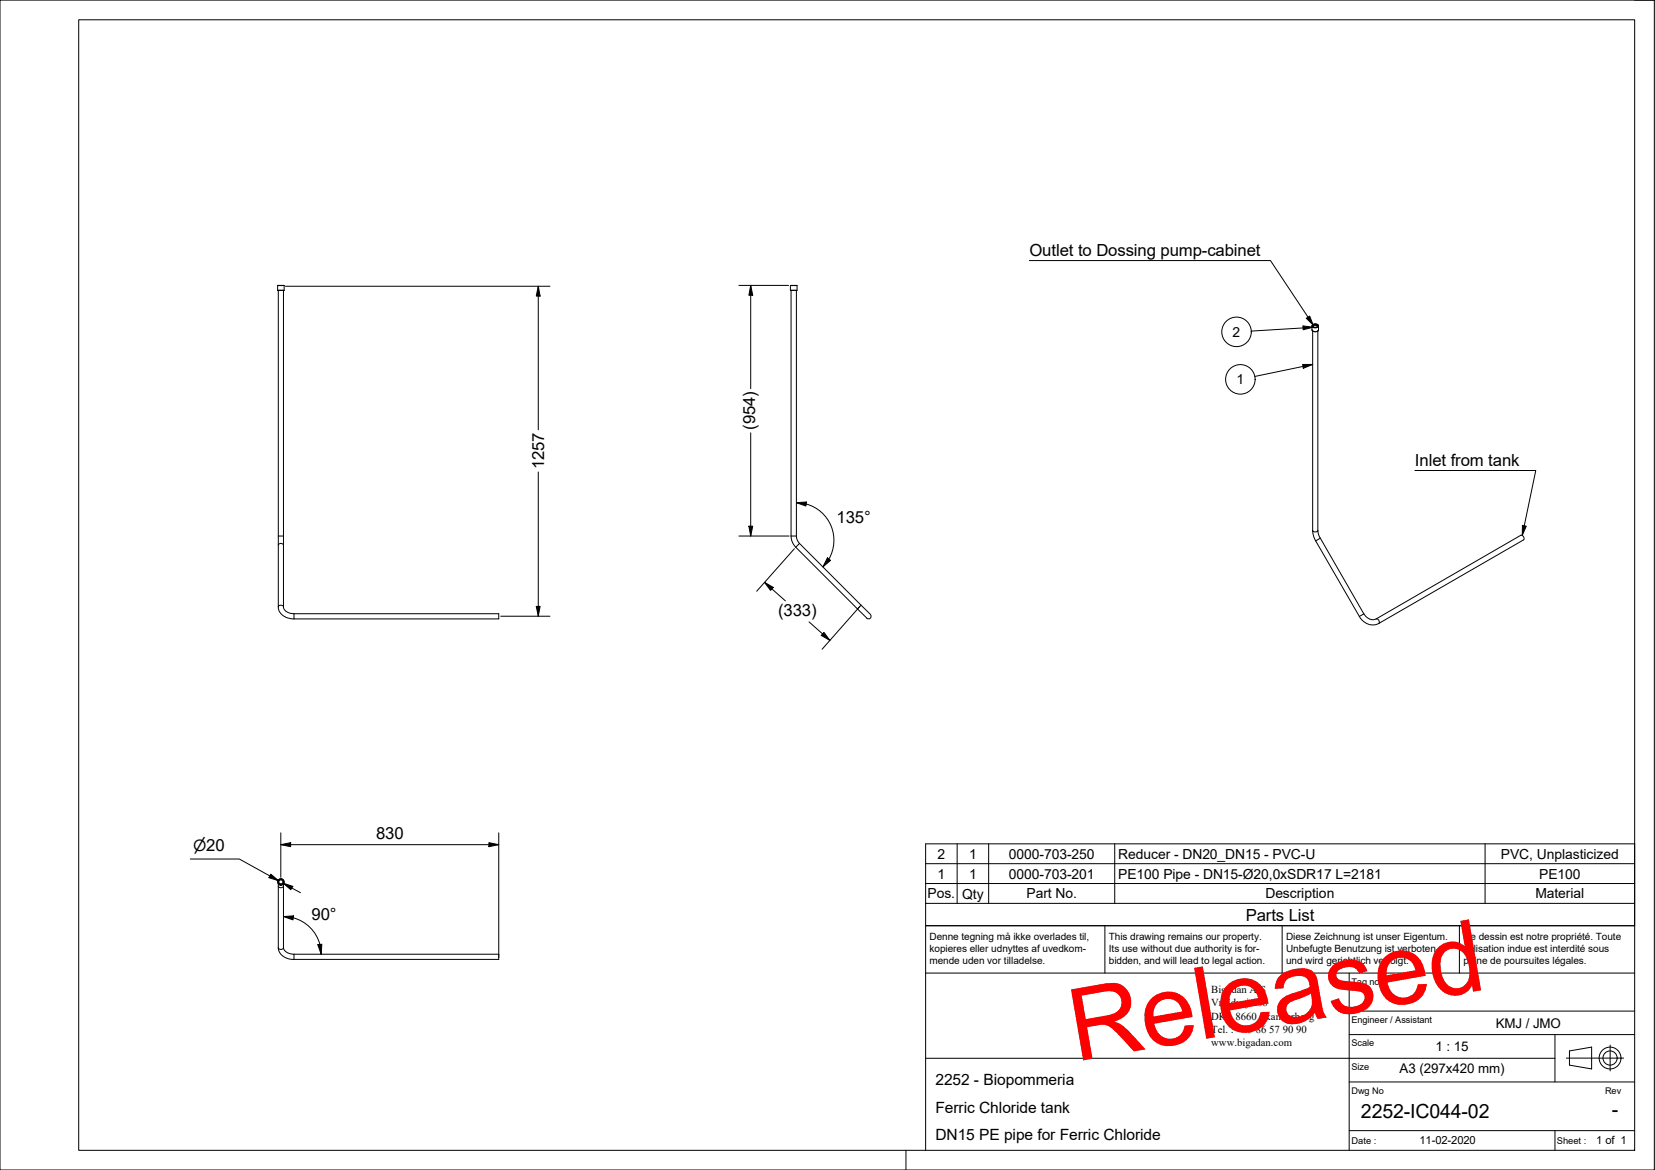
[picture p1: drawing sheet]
<svg xmlns="http://www.w3.org/2000/svg" width="420mm" height="297mm" viewBox="0 0 420 297" stroke-linecap="round" stroke-linejoin="round" font-family="sans-serif">
<!-- layer: Visible Narrow -->
<g fill="none" stroke="#000" stroke-width=".25">
<path d="M70.5 72.5h1.6M70.5 73.7h1.6M200.7 72.5h1.6M200.7 73.7h1.6M333.1 82.7a.96 .96 0 0 0 1.6 0M333.1 83.7a.96 .96 0 0 0 1.6 0M333.2 82.5a.86 .86 0 0 1 1.5 .3 .82 .82 0 0 1-.9 .4 .82 .82 0 0 1-.6-.7zM70.7 138.4l.1-.3 .4-.1 .6 .1 .2 .3M70.7 136.1h1.3M200.8 136.1h1.4M202.9 138l-.9 .9M333.2 134.6a.76 .76 0 0 0 1.4 0"/>
<path d="M335.2 136.6l-1.2 .7M70.7 154l.4-.3h.6l.3 .3M74.6 155.8v1.3M218.6 153.7l-.9 .9M346.2 155.9l-1.1 .6M349.4 157.1a.76 .76 0 0 1 .7 1.2M70.7 225l.4 .4 .6-.1 .3-.3M70.7 240.7l.4 .3 .6-.1 .3-.2M74.6 242.3v1.3"/>
<circle cx="71.3" cy="223.9" r=".78"/>
</g>
<!-- layer: Visible -->
<g fill="none" stroke="#000" stroke-width=".25">
<path d="M70.5 72.5h1.6v1.2h-1.6zM70.5 72.5h.1M70.7 73.7v80.4a3.6 3.6 0 0 0 3.9 3h52v-1.3h-52.1l-1-.2a1.9 1.9 0 0 1-1.5-1.5v-80.4M200.7 72.5v1.2M200.7 72.5h1.6M200.7 73.7h1.6M200.7 72.5h.1M200.8 73.7v62.4l.3 1.5 .9 1.3M202.2 73.7v62.4l.3 1.2 .5 .6M202.3 72.5h.1M202.4 72.5l-.1 1.2M333.2 82.5l.9-.3 .6 .3v1.3l-.1 .3-.8 .1-.7-.3z"/>
<path d="M333.2 84l.1 51.3 .7 2 11.1 19.2a3.7 3.7 0 0 0 5 1.8l36.7-21.2a.78 .78 0 0 0-.7-1.2l-36.7 21.2a2.55 2.55 0 0 1-3.2-1.2l-11.2-19.5-.4-1.3v-51.1M333.4 82.5h.9a.41 .41 0 0 1 .1 .5 .41 .41 0 0 1-.6 .1l-.2-.1a.32 .32 0 0 1-.3-.2 .32 .32 0 0 1 .1-.3zM333.5 82.7l.6-.2 .3 .4-.3-.3h-.4l-.3 .3zM202 138.9l18 18M202.9 138l18.1 18M221 156a.66 .66 0 0 1 0 .9 .66 .66 0 0 1-1 0M70.7 224.4v16.2a3.6 3.6 0 0 0 3.9 3h52v-1.3l-52.6-.1a2.11 2.11 0 0 1-2-1.6v-16.2"/>
<circle cx="71.3" cy="223.9" r=".61"/>
<circle cx="71.3" cy="223.9" r=".53"/>
<circle cx="71.3" cy="223.9" r=".83"/>
</g>
<!-- layer: Symbol -->
<g fill="none" stroke="#000" stroke-width=".25">
<path d="M261.3 66.2h61.2l10.6 15.9M330.7 92.5h2.5l-2.3 1zM332.5 83l-1.7-.3v1l2.5-.6M332.7 83l.6 .1M333 82.1l-1.4-1.3 .9-.6 .9 2.4M333.2 82.2l.2 .4M333.2 82.3l.2 .3M333.2 92.5l-14.6 3.1M333.3 83.1l-15.7 1M359.2 119.5h30.7l-3.4 16.4M386.5 133.4l1 .2-1 2.3zM235 219.3h180"/>
<path d="M243 214.2v15.1M251 214.2v15.1M283 214.2v15.1M377 214.2v15.1M235 224.3h180v-10.1h-180v15.1M235 229.3v5.7h180v-5.7M415 224.3v5h-180"/>
<circle cx="313.9" cy="84.3" r="3.7"/>
<circle cx="314.9" cy="96.3" r="3.7"/>
</g>
<!-- layer: Border -->
<path d="M0 0h420v297h-420zM20 5h395v287h-395zM415 0h5M230 292v5" fill="none" stroke="#000" stroke-width=".25"/>
<!-- layer: Title -->
<g fill="none" stroke="#000" stroke-width=".25">
<path d="M280.5 235v12M325.5 235v12M370.5 235v12M415 235h-180v57M235 247h180M342.5 256.7h72.5M342.5 247v45M235 268.7h159.8M342.5 274.7h72.5M342.5 262.7h72.5M394.8 262.7v12M397.6 268.6h14.6"/>
<path d="M398.4 266.8l5.7-1v5.6l-5.7-1zM408.8 265.3v6.6M342.5 287h72.5M394.8 287v5"/>
<circle cx="408.7" cy="268.6" r="2.77"/>
<circle cx="408.7" cy="268.6" r="1.8"/>
</g>
<!-- layer: Dimension -->
<g fill="none" stroke="#000" stroke-width=".25">
<path d="M72.5 72.7h67.1M136.7 72.7l.4 2.5h-1zM136.7 72.7v36.4M187.6 72.5h12.6M190.6 72.5l.5 2.5h-1zM190.6 72.5v26.2M136.7 119.8v36.6M190.6 109.9v26.2M187.6 136.1h12.7M190.1 133.6h1l-.5 2.5zM201.7 139.3l-9.6 10.8M202.2 127.6l2.5-.1-.1 1z"/>
<path d="M202.2 127.6a9.5 9.5 0 0 1 9.3 7.6 9.5 9.5 0 0 1-1.1 6.7M127.1 156.4h12.5M136.1 154h1l-.4 2.4zM194.1 147.9l2.2 1.2-.7 .8zM194.1 147.9l5.3 4.7M205.4 157.9l5.3 4.7M210.1 141.6l.8 .7-2 1.6zM210.4 142l-1.5 1.9M218.3 154l-9.6 10.8M209.2 160.6l1.5 2-2.2-1.3zM48.3 218.1h12.4l10 5.5-2.2-1.2M71.3 214.4l2.5-.5v1.1z"/>
<path d="M71.3 214.4h55.3M71.3 211.4v11.3M124.1 213.9l2.5 .5-2.5 .6zM126.6 211.4v31.7M68.7 221.9l2 1.7-2.4-.8zM71.9 224.2l2.4 .8-.5 .9zM71.9 224.2l4.4 2.4M72 232.7l2.5-.2-.1 1zM72 232.7l2.5 .3M74.5 233a9.5 9.5 0 0 1 7 9.3M80.7 239.8l1-.1-.2 2.6z"/>
</g>
<g fill="#000">
<path d="M136.7 72.7l.4 2.5h-1z" fill-rule="evenodd"/>
<path d="M190.6 72.5l.5 2.5h-1z" fill-rule="evenodd"/>
<path d="M190.1 133.6h1l-.5 2.5z" fill-rule="evenodd"/>
<path d="M202.2 127.6l2.5-.1-.1 1z" fill-rule="evenodd"/>
<path d="M136.1 154h1l-.4 2.4z" fill-rule="evenodd"/>
<path d="M194.1 147.9l2.2 1.2-.7 .8z" fill-rule="evenodd"/>
<path d="M210.1 141.6l.8 .7-2 1.6z" fill-rule="evenodd"/>
<path d="M209.2 160.6l1.5 2-2.2-1.3z" fill-rule="evenodd"/>
<path d="M71.3 214.4l2.5-.5v1.1z" fill-rule="evenodd"/>
<path d="M124.1 213.9l2.5 .5-2.5 .6z" fill-rule="evenodd"/>
<path d="M68.7 221.9l2 1.7-2.4-.8z" fill-rule="evenodd"/>
<path d="M71.9 224.2l2.4 .8-.5 .9z" fill-rule="evenodd"/>
<path d="M72 232.7l2.5-.2-.1 1z" fill-rule="evenodd"/>
<path d="M80.7 239.8l1-.1-.2 2.6z" fill-rule="evenodd"/>
</g>
<!-- layer: Symbol -->
<g fill="#000">
<path d="M330.8 82.7l2.5 .4-2.5 .6z" fill-rule="evenodd"/>
<path d="M330.7 92.5h2.5l-2.3 1z" fill-rule="evenodd"/>
<path d="M331.6 80.8l.9-.6 .9 2.4z" fill-rule="evenodd"/>
<path d="M386.5 133.4l1 .2-1 2.3z" fill-rule="evenodd"/>
</g>
<text font-size="25.5" fill="#f00" x="273" y="269.6" transform="rotate(-10 273 269.6)">Released</text>
<g font-size="5">
<text x="345.5" y="283.8">2252-IC044-02</text>
<text x="409.2" y="283.3">-</text>
</g>
<g font-size="4.2">
<text x="261.3" y="65">Outlet to Dossing pump-cabinet</text>
<text x="191.7" y="109.2" transform="rotate(-90 191.7 109.2)">(954)</text>
<text x="138.1" y="119.1" transform="rotate(-90 138.1 119.1)">1257</text>
<text x="359.2" y="118.3">Inlet from tank</text>
<text x="212.4" y="132.7">135°</text>
<text x="197.5" y="156.3">(333)</text>
<text x="95.5" y="213">830</text>
<text x="79.1" y="233.5">90°</text>
<text x="316.3" y="233.7">Parts List</text>
</g>
<g font-size="3.9">
<text x="49" y="216">⌀20</text>
<text x="237.5" y="275.5">2252 - Biopommeria</text>
<text x="237.5" y="282.5">Ferric Chloride tank</text>
<text x="237.5" y="289.5">DN15 PE pipe for Ferric Chloride</text>
</g>
<g font-size="3.5">
<text x="312.9" y="85.5">2</text>
<text x="313.9" y="97.6">1</text>
<text x="238" y="218">2</text>
<text x="246" y="218">1</text>
<text x="256.1" y="218">0000-703-250</text>
<text x="283.9" y="218">Reducer - DN20_DN15 - PVC-U</text>
<text x="381" y="218">PVC, Unplasticized</text>
<text x="238" y="223">1</text>
<text x="246" y="223">1</text>
<text x="256.1" y="223">0000-703-201</text>
<text x="283.9" y="223.1">PE100 Pipe - DN15-Ø20,0xSDR17 L=2181</text>
<text x="390.7" y="223">PE100</text>
<text x="235.5" y="228.1">Pos.</text>
<text x="244.3" y="228.1">Qty</text>
<text x="260.6" y="228.1">Part No.</text>
<text x="321.3" y="228.1">Description</text>
<text x="389.8" y="228.1">Material</text>
</g>
<g font-size="3.4">
<text x="379.8" y="260.9">KMJ / JMO</text>
<text x="364.4" y="266.9">1 : 15</text>
<text x="355.3" y="272.5">A3 (297x420 mm)</text>
</g>
<g font-size="2.8">
<text x="360.3" y="290.5">11-02-2020</text>
<text x="405.3" y="290.5">1 of 1</text>
</g>
<g font-size="2.7">
<text x="307.5" y="252">Bigadan A/S</text>
<text x="307.5" y="255.5">Vroldvej 168</text>
<text x="307.5" y="262.3">Tel. : +45</text>
<text x="307.5" y="258.9">DK - 8660 Skanderborg</text>
<text x="318.9" y="262.3">86</text>
<text x="322.2" y="262.3">57</text>
<text x="325.7" y="262.3">90</text>
<text x="329.1" y="262.3">90</text>
<text x="307.5" y="265.7">www.bigadan.com</text>
</g>
<g font-size="2.5">
<text x="236" y="238.5">Denne tegning må ikke overlades til,</text>
<text x="281.5" y="238.5">This drawing remains our property.</text>
<text x="326.5" y="238.5">Diese Zeichnung ist unser Eigentum.</text>
<text x="371.5" y="238.5">Ce dessin est notre propriété. Toute</text>
<text x="236" y="241.6">kopieres eller udnyttes af uvedkom-</text>
<text x="236" y="244.8">mende uden vor tilladelse.</text>
<text x="281.5" y="244.8">bidden, and will lead to legal action.</text>
<text x="281.5" y="241.6">Its use without due authority is for-</text>
<text x="326.5" y="241.6">Unbefugte Benutzung ist verboten</text>
<text x="326.5" y="244.8">und wird gerichtlich verfolgt.</text>
<text x="371.5" y="241.6">utilisation indue est interdité sous</text>
<text x="371.5" y="244.8">peine de poursuites légales.</text>
</g>
<g font-size="2.4">
<text x="343.1" y="290.4">Date :</text>
<text x="395.2" y="290.4">Sheet :</text>
</g>
<g font-size="2.3">
<text x="343.1" y="250">Tag no.</text>
<text x="343.1" y="259.7">Engineer / Assistant</text>
<text x="343.1" y="265.7">Scale</text>
<text x="343.1" y="271.7">Size</text>
<text x="343.1" y="277.7">Dwg No</text>
<text x="407.5" y="277.7">Rev</text>
</g>
</svg>
